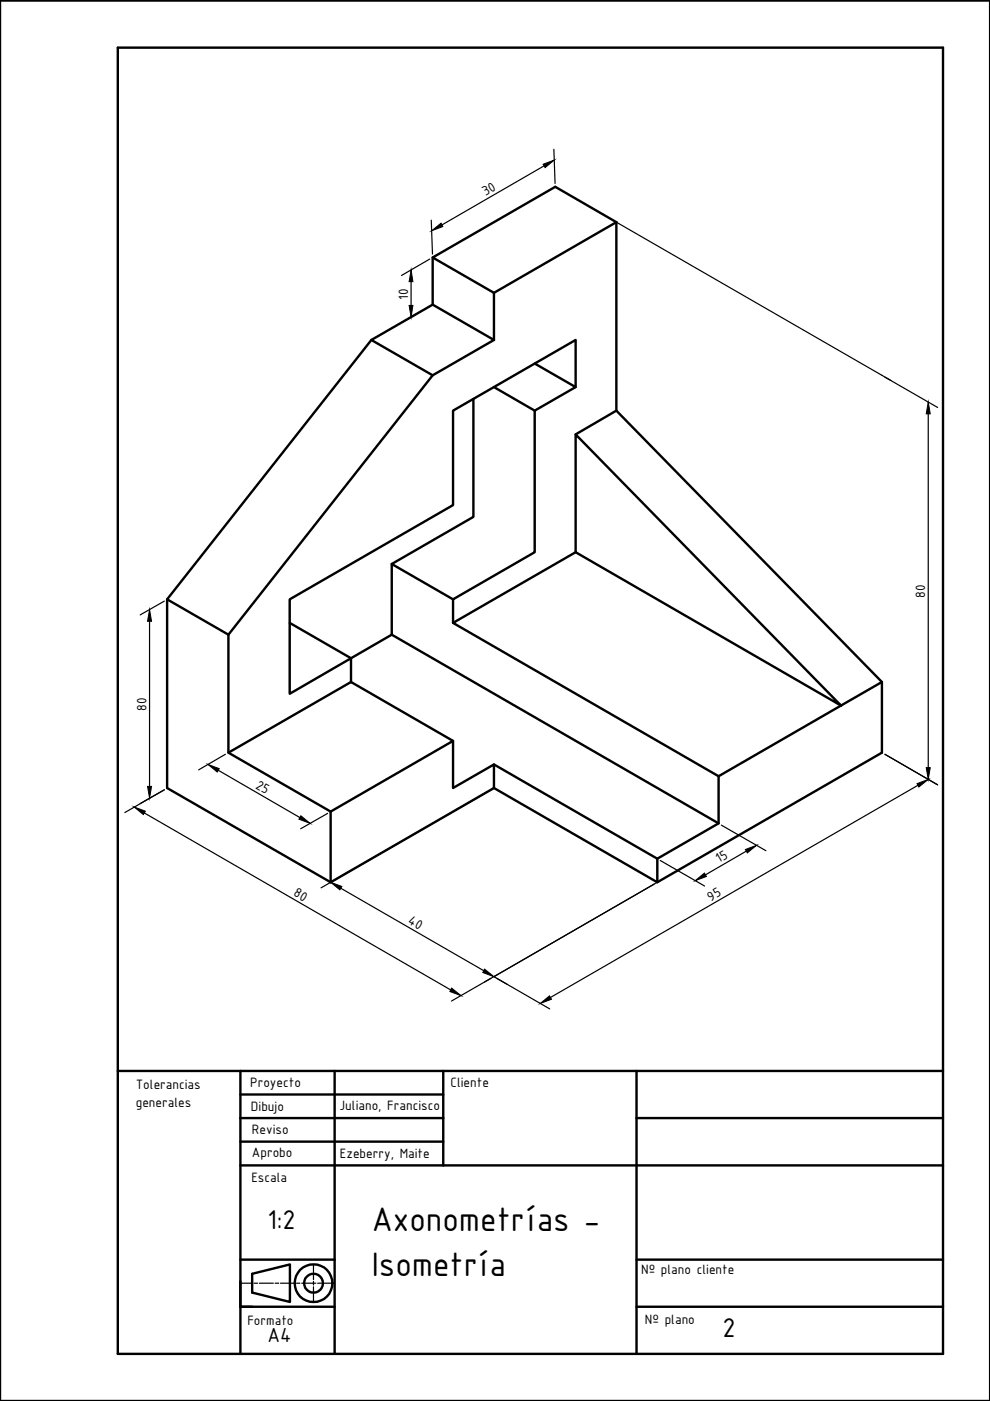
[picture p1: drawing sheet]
<svg xmlns="http://www.w3.org/2000/svg" width="210mm" height="297mm" viewBox="0 0 210 297" stroke-linecap="round" stroke-linejoin="round" font-family="sans-serif">
<!-- layer: 0 -->
<g fill="none" stroke="#000" stroke-width=".51">
<path d="M0 .1h209.9v296.9h-209.9zM25 10.1h174.9v276.9h-174.9zM91.7 54.6v10l13 7.5M130.7 47.1l-13-7.5-26 15 13 7.5v10M130.7 47.1v40l56.3 57.5M130.7 47.1l-26 15M78.7 72.1l-43.3 55v40l34.7 20M91.7 64.6l-13 7.5 13 7.5 13-7.5M91.7 79.6l-43.3 55-13-7.5M113.4 77.1l8.6 5M100.4 84.6v25l-17.3 10M104.7 82.1l8.7 5"/>
<path d="M130.7 87.1l-8.7 5M122 117.1l-25.9 15 56.3 32.5M48.4 134.6v25l21.7 12.5v15M61.4 132.1l13 7.5 8.7-5M96.1 132.1v-5l17.3-10v-30l8.6-5v-10l-25.9 15v20l-34.7 20v20l13-7.5v5M96.1 127.1l-13-7.5v15l69.3 40M96.1 157.1l-21.7-12.5-26 15M187 144.6l-8.7 5-56.3-57.5v25l56.3 32.5-25.9 15v10l-13 7.5M187 144.6v15l-47.6 27.5-34.7-20M70.1 172.1l26-15v10l8.6-5v5l-34.6 20M104.7 162.1l34.7 20v5M25 227.1h174.9"/>
<path d="M51 227.1v59.9M51 237.1h43M51 232.1h43M71 227.1v59.9M94 227.1v20M135 227.1v59.9M135 237.1h64.9M51 247.1h148.9M51 242h43M51 271.7v5.4h2.5M51 277.1h20M51 267.1h20"/>
<path d="M53.5 270.1l8-2v7.9l-8-1.9zM135 277.1h64.9M135 267.1h64.9"/>
<circle cx="66.5" cy="272.1" r="1.99"/>
<circle cx="66.5" cy="272.1" r="4"/>
</g>
<!-- layer: capaCotas -->
<g fill="none" stroke="#000" stroke-width=".25">
<path d="M115.4 35.2l-21.7 12.5M117.4 31.7l.3 7.2M87.2 59.7v5.1M91.1 54.9l-6 3.5M91.4 46.7l.3 7.2M130.7 47.1l68.1 39.3M91.1 65l-6 3.4M196.8 87.7v75.1M31.7 131.7v35M34.8 127.5l-5.1 2.9M47.8 159.9l-5.7 3.3M187.6 159.9l11.2 6.5"/>
<path d="M29.7 170.4l5.1-2.9-8.3 4.8M30.6 172.4l64.9 37.5M46.3 163.3l17.3 10M69.5 172.5l-5.7 3.2M104.1 167.5l-36 20.7M153 174.9l9.4 5.5M194.6 166.5l-77.9 45M72.3 188.3l30.3 17.5M138.7 187.4l-43 24.8M139.4 187.1l-34.7 20 2.7 1.5M140 182.4l9.4 5.5M158.2 180.5l-8.6 5"/>
<path d="M105.3 207.4l11.2 6.5M51 272.1h2.5M53.8 272.1h.8M55 272.1h3M58.3 272.1h.8M59.5 272.1h3M62.9 272.1h.7M64 272.1h3M66.5 268.1v3.2M66.5 271.7v.7M66.5 272.8v3.2M67.4 272.1h.7"/>
<path d="M68.5 272.1h2.5"/>
</g>
<g fill="#000" stroke="#000" stroke-width=".21">
<path d="M115.1 34.8l2.4-.9-1.9 1.6zM87.2 57.2l.3 2.5h-.8zM91.5 48.9l2-1.6 .4 .7zM86.7 64.8h.8l-.3 2.5zM196.8 85.2l.4 2.5h-.8zM31.7 129.2l.4 2.5h-.8zM28.4 171.1l2.4 .9-.4 .7zM31.3 166.7h.8l-.4 2.5zM44.1 162.1l2.4 .9-.4 .7zM63.8 173l1.9 1.6-2.3-.9zM194.4 166.1l2.4-.8-2 1.6zM196.4 162.8h.8l-.4 2.5z"/>
<path d="M70.1 187.1l2.4 .8-.4 .8zM147.4 186.7l2-1.6 .4 .7zM158 180.1l2.4-.9-1.9 1.6zM95.8 209.5l1.9 1.6-2.3-.9zM102.7 205.5l2 1.6-2.3-.9zM114.6 212.8l1.9-1.7 .4 .8z"/>
</g>
<g font-size="7.8">
<text x="78.8" y="261">Axonometrías -</text>
<text x="78.8" y="270.5">Isometría</text>
</g>
<g font-size="6.2">
<text x="56.7" y="260.7">1:2</text>
<text x="153.2" y="283.4">2</text>
</g>
<text font-size="4.7" x="56.7" y="284.6">A4</text>
<g font-size="3.1">
<text x="102.9" y="41.6" transform="rotate(-30 102.9 41.6)">30</text>
<text x="86.5" y="63.5" transform="rotate(-90 86.5 63.5)">10</text>
<text x="196.2" y="126.7" transform="rotate(-90 196.2 126.7)">80</text>
<text x="31.1" y="150.7" transform="rotate(-90 31.1 150.7)">80</text>
<text x="54" y="167.1" transform="rotate(30 54 167.1)">25</text>
<text x="152.4" y="183.1" transform="rotate(-30 152.4 183.1)">15</text>
<text x="62.1" y="189.8" transform="rotate(30 62.1 189.8)">80</text>
<text x="150.7" y="191.2" transform="rotate(-30 150.7 191.2)">95</text>
<text x="86.3" y="195.7" transform="rotate(29 86.3 195.7)">40</text>
<text x="28.8" y="230.9">Tolerancias</text>
<text x="53" y="230.4">Proyecto</text>
<text x="95.5" y="230.4">Cliente</text>
<text x="28.8" y="234.7">generales</text>
<text x="53.2" y="235.5">Dibujo</text>
<text x="72" y="235.4">Juliano, Francisco</text>
<text x="53.4" y="240.4">Reviso</text>
<text x="53.4" y="245.4">Aprobo</text>
<text x="72.1" y="245.5">Ezeberry, Maite</text>
<text x="53.3" y="250.7">Escala</text>
<text x="135.9" y="270.1">Nº plano cliente</text>
<text x="52.5" y="280.9">Formato</text>
<text x="136.7" y="280.7">Nº plano</text>
</g>
</svg>
